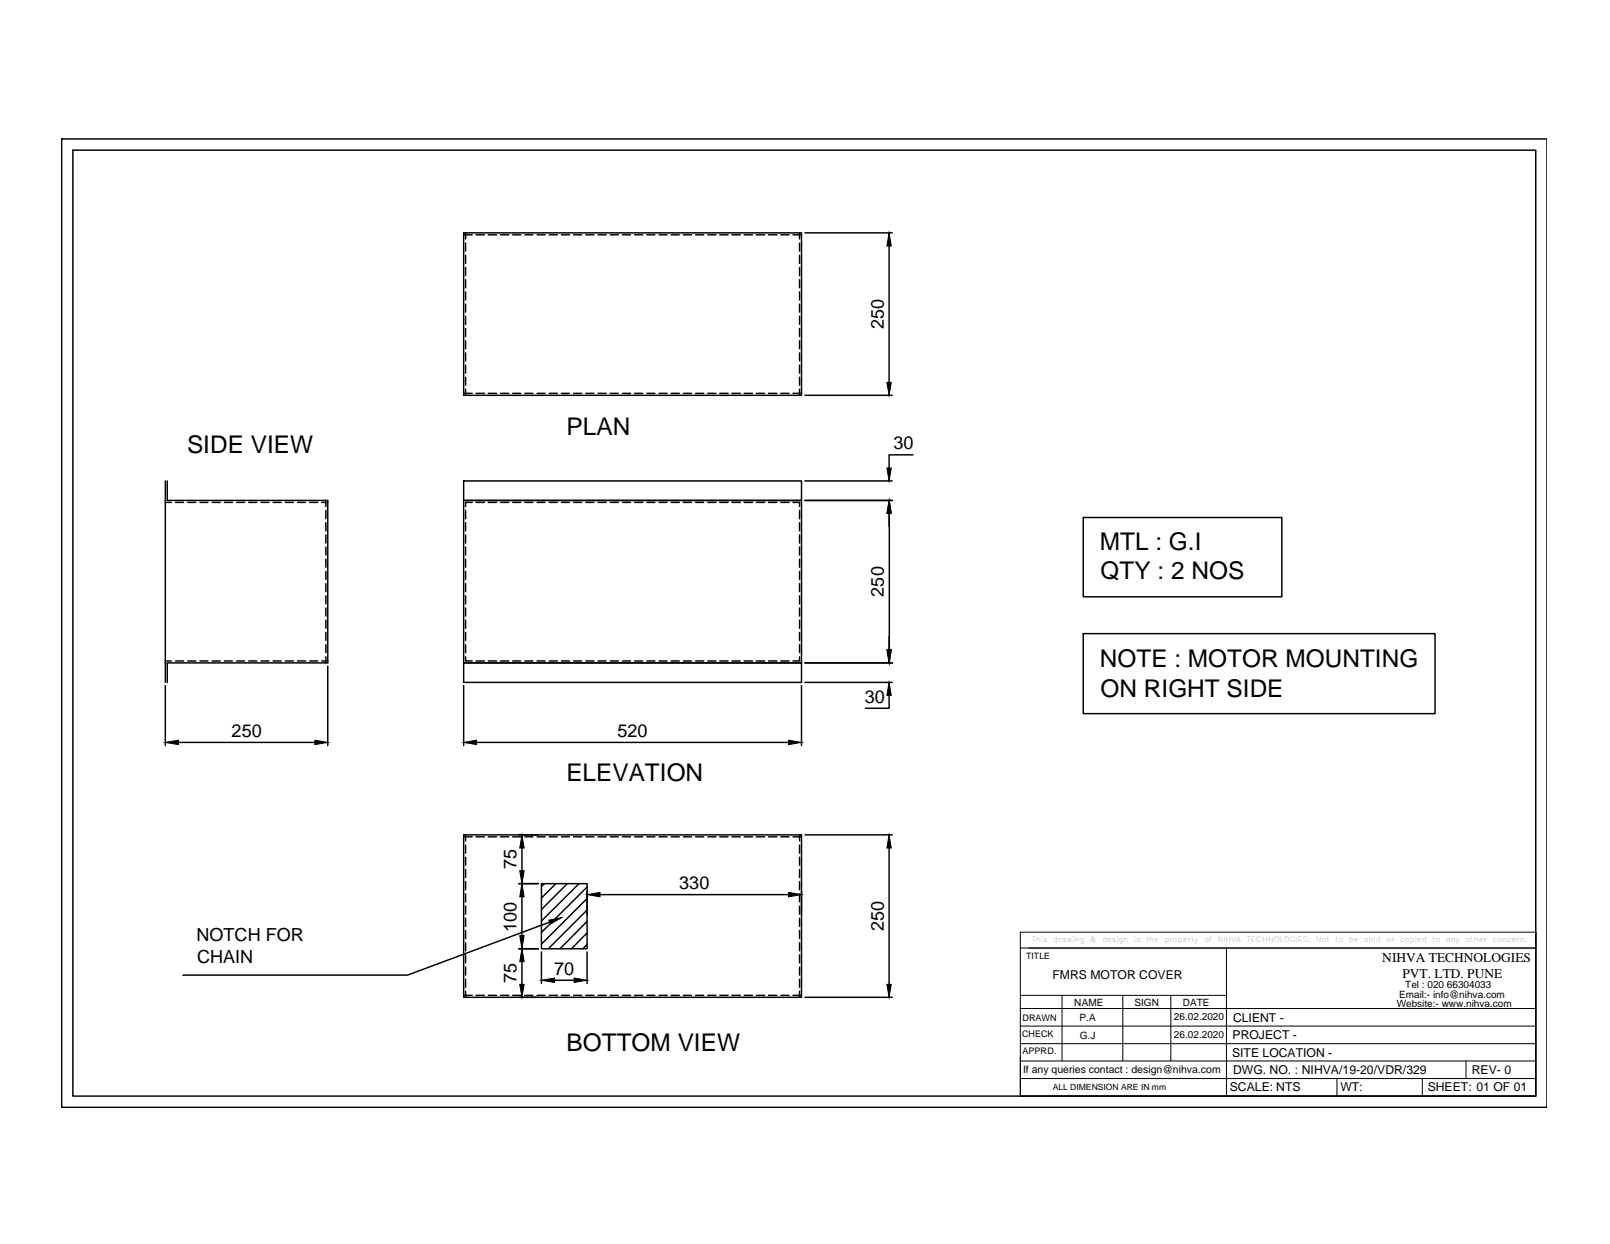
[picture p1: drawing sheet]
<svg xmlns="http://www.w3.org/2000/svg" width="279mm" height="216mm" viewBox="0 0 279 216" stroke-linecap="round" stroke-linejoin="round" font-family="sans-serif">
<!-- layer: 0 -->
<g fill="none" stroke="#000" stroke-width=".25">
<path d="M10.7 24.1h257.8v168.1h-257.8zM12.6 26.1h253.9v164.1h-253.9zM80.5 40.4h58.6v28.2h-58.6zM80.5 40.8h1.4M80.8 40.4v1.1M80.8 42.2v1.4M80.8 44.3v1.4M80.8 46.4v1.4M80.8 48.5v1.4M80.8 50.7v1.4M80.8 52.8v1.4M80.8 54.9v1.4"/>
<path d="M80.8 57v1.4M80.8 59.1v1.4M82.6 40.8h1.5M84.7 40.8h1.5M86.9 40.8h1.4M89 40.8h1.4M91.1 40.8h1.4M93.2 40.8h1.4M95.3 40.8h1.4M97.4 40.8h1.4M99.6 40.8h1.4M101.7 40.8h1.4"/>
<path d="M103.8 40.8h1.4M105.9 40.8h1.4M108 40.8h1.4M110.1 40.8h1.4M112.3 40.8h1.4M114.4 40.8h1.4M116.5 40.8h1.4M118.6 40.8h1.4M120.7 40.8h1.4M122.8 40.8h1.4M124.9 40.8h1.5M127 40.8h1.5"/>
<path d="M129.1 40.8h1.5M131.3 40.8h1.4M133.4 40.8h1.4M135.5 40.8h1.4M137.6 40.8h1.5M138.8 40.4v1.1M138.8 42.2v1.4M138.8 44.3v1.4M138.8 46.4v1.4M138.8 48.5v1.4M138.8 50.7v1.4M138.8 52.8v1.4"/>
<path d="M138.8 54.9v1.4M138.8 57v1.4M138.8 59.1v1.4M139.7 40.4h15.1M154.3 42.7v23.7M80.5 68.3h1.4M80.8 61.2v1.4M80.8 63.4v1.4M80.8 65.5v1.4M80.8 67.5v1.1M82.6 68.3h1.5M84.7 68.3h1.5"/>
<path d="M86.9 68.3h1.4M89 68.3h1.4M91.1 68.3h1.4M93.2 68.3h1.4M95.3 68.3h1.4M97.4 68.3h1.4M99.6 68.3h1.4M101.7 68.3h1.4M103.8 68.3h1.4M105.9 68.3h1.4M108 68.3h1.4M110.1 68.3h1.4"/>
<path d="M112.3 68.3h1.4M114.4 68.3h1.4M116.5 68.3h1.4M118.6 68.3h1.4M120.7 68.3h1.4M122.8 68.3h1.4M124.9 68.3h1.5M127 68.3h1.5M129.1 68.3h1.5M131.3 68.3h1.4M133.4 68.3h1.4M135.5 68.3h1.4"/>
<path d="M137.6 68.3h1.5M138.8 61.2v1.4M138.8 63.4v1.4M138.8 65.5v1.4M138.8 67.5v1.1M139.7 68.6h15.1M158.4 78.9h-4.1v2.3M28.7 87.2h1M28.7 83.5v34.9M29 83.5v3.4h27.9v28.1h-27.9v3.4M30.5 87.2h1.4M32.6 87.2h1.4"/>
<path d="M34.7 87.2h1.4M36.8 87.2h1.4M38.9 87.2h1.4M41 87.2h1.4M43.2 87.2h1.4M45.3 87.2h1.4M47.4 87.2h1.4M49.5 87.2h1.4M51.6 87.2h1.4M53.7 87.2h1.4M55.8 87.2h1.1M56.5 86.9v1"/>
<path d="M56.5 88.6v1.4M56.5 90.7v1.4M56.5 92.8v1.5M56.5 94.9v1.4M56.5 97.1v1.4M56.5 99.2v1.4M80.5 86.9h58.6v28.1h-58.6zM80.5 83.5h58.6v3.4h-58.6zM80.8 88.6v1.4M80.8 90.7v1.4M80.8 92.8v1.5M80.8 94.9v1.4"/>
<path d="M80.8 97.1v1.4M80.8 99.2v1.4M81.9 87.2h-1.1v.7M82.6 87.2h1.5M84.7 87.2h1.5M86.9 87.2h1.4M89 87.2h1.4M91.1 87.2h1.4M93.2 87.2h1.4M95.3 87.2h1.4M97.4 87.2h1.4M99.6 87.2h1.4"/>
<path d="M101.7 87.2h1.4M103.8 87.2h1.4M105.9 87.2h1.4M108 87.2h1.4M110.1 87.2h1.4M112.3 87.2h1.4M114.4 87.2h1.4M116.5 87.2h1.4M118.6 87.2h1.4M120.7 87.2h1.4M122.8 87.2h1.4M124.9 87.2h1.5"/>
<path d="M127 87.2h1.5M129.1 87.2h1.5M131.3 87.2h1.4M133.4 87.2h1.4M135.5 87.2h1.4M137.6 87.2h1.2v.7M138.8 88.6v1.4M138.8 90.7v1.4M138.8 92.8v1.5M138.8 94.9v1.4M138.8 97.1v1.4M138.8 99.2v1.4"/>
<path d="M139.7 86.9h15.2M139.7 83.5h15.1M154.3 89.1v2.2M154.3 89.1v23.7M188 89.8h34.4v13.8h-34.4zM28.7 114.7h1M28.7 119v10.4M30.5 114.7h1.4M32.6 114.7h1.4M34.7 114.7h1.4M36.8 114.7h1.4M38.9 114.7h1.4"/>
<path d="M41 114.7h1.4M43.2 114.7h1.4M45.3 114.7h1.4M47.4 114.7h1.4M49.5 114.7h1.4M51.6 114.7h1.4M53.7 114.7h1.4M55.8 114.7h1.1M56.5 101.3v1.4M56.5 103.4v1.4M56.5 105.5v1.4M56.5 107.6v1.4"/>
<path d="M56.5 109.8v1.4M56.5 111.9v1.4M56.5 114v1M56.9 115.6v13.8M80.5 115h58.6v3.4h-58.6zM80.5 119v10.4M80.8 114v.7h1.1M80.8 101.3v1.4M80.8 103.4v1.4M80.8 105.5v1.4M80.8 107.6v1.4M80.8 109.8v1.4"/>
<path d="M80.8 111.9v1.4M82.6 114.7h1.5M84.7 114.7h1.5M86.9 114.7h1.4M89 114.7h1.4M91.1 114.7h1.4M93.2 114.7h1.4M95.3 114.7h1.4M97.4 114.7h1.4M99.6 114.7h1.4M101.7 114.7h1.4M103.8 114.7h1.4"/>
<path d="M105.9 114.7h1.4M108 114.7h1.4M110.1 114.7h1.4M112.3 114.7h1.4M114.4 114.7h1.4M116.5 114.7h1.4M118.6 114.7h1.4M120.7 114.7h1.4M122.8 114.7h1.4M124.9 114.7h1.5M127 114.7h1.5M129.1 114.7h1.5"/>
<path d="M131.3 114.7h1.4M133.4 114.7h1.4M135.5 114.7h1.4M138.8 114v.7h-1.2M138.8 101.3v1.4M138.8 103.4v1.4M138.8 105.5v1.4M138.8 107.6v1.4M138.8 109.8v1.4M138.8 111.9v1.4M139.1 119v10.4M139.7 115h15.2"/>
<path d="M139.7 118.4h15.1M154.3 110.5v2.3M188 110h61v13.9h-61zM31 128.8h23.6M82.7 128.8h54.1M154.3 120.7v2.2h-4.1M80.5 144.9h58.6v28.2h-58.6zM80.5 145.2h1.4M80.8 144.9v1.1M80.8 146.7v1.4M80.8 148.8v1.4M80.8 150.9v1.4"/>
<path d="M80.8 153v1.4M80.8 155.1v1.4M80.8 157.3v1.4M80.8 159.4v1.4M82.6 145.2h1.5M84.7 145.2h1.5M86.9 145.2h1.4M89 145.2h1.4M90 153.4h3.4M90.6 147.2v3.9M90.6 155.6v6.8M91.1 145.2h1.4"/>
<path d="M93.2 145.2h1.4M94 153.4h7.9v11.3h-7.9zM94.5 153.4l-.5 .5M95.3 145.2h1.4M96.5 153.4l-2.5 2.5M97.4 145.2h1.4M98.5 153.4l-4.5 4.4M99.6 145.2h1.4M100.5 153.4l-6.5 6.4M101.7 145.2h1.4M101.9 154l-7.9 7.8M101.9 155.9l-7.9 8"/>
<path d="M101.9 157.9l-6.7 6.8M101.9 159.9l-4.7 4.8M101.9 154.7v4M103.8 145.2h1.4M104.1 155.3h32.7M105.9 145.2h1.4M108 145.2h1.4M110.1 145.2h1.4M112.3 145.2h1.4M114.4 145.2h1.4M116.5 145.2h1.4M118.6 145.2h1.4"/>
<path d="M120.7 145.2h1.4M122.8 145.2h1.4M124.9 145.2h1.5M127 145.2h1.5M129.1 145.2h1.5M131.3 145.2h1.4M133.4 145.2h1.4M135.5 145.2h1.4M137.6 145.2h1.5M138.8 144.9v1.1M138.8 146.7v1.4M138.8 148.8v1.4"/>
<path d="M138.8 150.9v1.4M138.8 153v1.4M138.8 155.1v1.4M138.8 157.3v1.4M138.8 159.4v1.4M139.7 144.9h15.1M154.3 147.2v23.6M80.5 172.7h1.4M80.8 161.5v1.4M80.8 163.6v1.4M80.8 165.7v1.4M80.8 167.8v1.4"/>
<path d="M80.8 170v1.4M80.8 172v1.1M82.6 172.7h1.5M84.7 172.7h1.5M86.9 172.7h1.4M89 172.7h1.4M90 164.7h3.4M90.6 166.9v3.9M91.1 172.7h1.4M93.2 172.7h1.4M94 165.2v5.5M95.3 172.7h1.4"/>
<path d="M95.4 160l-24.7 9.2h-39M96.3 170.1h3.3M97.4 172.7h1.4M99.6 172.7h1.4M101.7 172.7h1.4M101.9 161.9l-2.7 2.8M101.9 163.9l-.7 .8M101.9 165.2v5.5M103.8 172.7h1.4M105.9 172.7h1.4M108 172.7h1.4M110.1 172.7h1.4"/>
<path d="M112.3 172.7h1.4M114.4 172.7h1.4M116.5 172.7h1.4M118.6 172.7h1.4M120.7 172.7h1.4M122.8 172.7h1.4M124.9 172.7h1.5M127 172.7h1.5M129.1 172.7h1.5M131.3 172.7h1.4M133.4 172.7h1.4M135.5 172.7h1.4"/>
<path d="M137.6 172.7h1.5M138.8 161.5v1.4M138.8 163.6v1.4M138.8 165.7v1.4M138.8 167.8v1.4M138.8 170v1.4M138.8 172v1.1M139.7 173.1h15.1M266.5 161.8v28.4h-89.4"/>
</g>
<g fill="#000" stroke="#000" stroke-width=".17">
<path d="M154.3 40.4l.4 2.3h-.8zM153.9 66.4h.8l-.4 2.2zM154.3 86.9l.4 2.2h-.8zM153.9 81.2h.8l-.4 2.3zM154.3 86.9l.4 2.2h-.7zM153.9 112.8h.8l-.4 2.2zM154 112.8h.7l-.4 2.2zM28.7 128.8l2.3-.3v.7zM54.6 128.5l2.3 .3-2.3 .4zM80.5 128.8l2.2-.3v.7zM136.8 128.5l2.3 .3-2.3 .4zM154.3 118.4l.4 2.3h-.8z"/>
<path d="M90.6 153.4l.4 2.2h-.8zM90.2 151.1h.8l-.4 2.3zM90.6 144.9l.4 2.3h-.8zM95.2 159.7l2.3-.5-2 1.2zM101.9 155.3l2.2-.4v.7zM136.8 154.9l2.3 .4-2.3 .3zM154.3 144.9l.4 2.3h-.8zM90.2 162.4h.8l-.4 2.3zM90.6 164.7l.4 2.2h-.8zM90.2 170.8h.8l-.4 2.3zM94 170.1l2.3-.4v.8zM99.6 169.7l2.3 .4-2.3 .4z"/>
<path d="M153.9 170.8h.8l-.4 2.3z"/>
</g>
<g fill="none" stroke="#000" stroke-width=".17">
<path d="M177.1 161.8h89.4v2.7h-89.4zM177.1 178.1h89.4M177.1 175h89.4M177.1 164.5v25.7M177.1 172.7h35.7M178.6 164.5h87.9M184.3 172.7v11.4M194.8 172.7v11.4M203.2 172.7v11.4M212.8 164.5v25.7M177.1 184.1h89.4M177.1 181.1h89.4"/>
<path d="M177.1 187.2h89.4M232 187.2v3M246.8 187.2v3M254.4 184.1v3.1"/>
</g>
<g font-size="4.2">
<text x="98.3" y="75.5">PLAN</text>
<text x="32.5" y="78.6">SIDE VIEW</text>
<text x="190.9" y="95.4">MTL : G.I</text>
<text x="191" y="100.5">QTY : 2 NOS</text>
<text x="190.9" y="115.8">NOTE : MOTOR MOUNTING</text>
<text x="191" y="120.9">ON RIGHT SIDE</text>
<text x="98.3" y="135.6">ELEVATION</text>
<text x="98.3" y="182.4">BOTTOM VIEW</text>
</g>
<g font-size="3.1">
<text x="153.4" y="57.1" transform="rotate(-90 153.4 57.1)">250</text>
<text x="155.1" y="78">30</text>
<text x="153.4" y="103.5" transform="rotate(-90 153.4 103.5)">250</text>
<text x="150.1" y="122">30</text>
<text x="40.2" y="127.9">250</text>
<text x="107.2" y="127.9">520</text>
<text x="89.6" y="150.9" transform="rotate(-90 89.6 150.9)">75</text>
<text x="117.9" y="154.3">330</text>
<text x="89.6" y="161.7" transform="rotate(-90 89.6 161.7)">100</text>
<text x="153.4" y="161.6" transform="rotate(-90 153.4 161.6)">250</text>
<text x="34.1" y="163.3">NOTCH FOR</text>
<text x="34.2" y="167.1">CHAIN</text>
<text x="89.6" y="170.6" transform="rotate(-90 89.6 170.6)">75</text>
<text x="96.2" y="169.1">70</text>
</g>
<g font-size="2.3">
<text x="239.9" y="167">NIHVA TECHNOLOGIES</text>
<text x="243.4" y="169.7">PVT. LTD. PUNE</text>
</g>
<g font-size="2.1">
<text x="182.7" y="169.8">FMRS MOTOR COVER</text>
<text x="214" y="177.3">CLIENT -</text>
<text x="213.8" y="183.4">SITE LOCATION -</text>
<text x="213.9" y="180.3">PROJECT -</text>
<text x="213.4" y="189.4">SCALE: NTS</text>
<text x="214" y="186.4">DWG. NO. : NIHVA/19-20/VDR/329</text>
<text x="232.6" y="189.4">WT:</text>
<text x="247.8" y="189.4">SHEET: 01 OF 01</text>
<text x="255.4" y="186.4">REV- 0</text>
</g>
<text font-size="1.8" x="177.5" y="186.2">If any queries contact : design@nihva.com</text>
<g font-size="1.7">
<text x="242.8" y="173.2">Email:- info@nihva.com</text>
<text x="243.9" y="171.4">Tel : 020 66304033</text>
<text x="186.4" y="174.6">NAME</text>
<text x="187.4" y="177.2">P.A</text>
<text x="196.9" y="174.6">SIGN</text>
<text x="203.7" y="176.9">26.02.2020</text>
<text x="205.3" y="174.6">DATE</text>
<text x="242.4" y="174.8">Website:- www.nihva.com</text>
<text x="187.4" y="180.2">G.J</text>
<text x="203.7" y="180.2">26.02.2020</text>
</g>
<g font-size="1.6">
<text x="177.4" y="179.9">CHECK</text>
<text x="177.4" y="177.2">DRAWN</text>
<text x="177.4" y="182.9">APPRD.</text>
</g>
<g font-size="1.5">
<text x="178.1" y="166.5">TITLE</text>
<text x="182.7" y="189.2">ALL DIMENSION ARE IN mm</text>
</g>
<g font-size="1.3">
<text x="179.1" y="163.5">This</text>
<text x="182.8" y="163.5">drawing</text>
<text x="189.1" y="163.5">&amp;</text>
<text x="191.3" y="163.5">design</text>
<text x="196.8" y="163.5">is</text>
<text x="198.9" y="163.5">the</text>
<text x="202.1" y="163.5">property</text>
<text x="208.9" y="163.5">of</text>
<text x="211.3" y="163.5">NIHVA</text>
<text x="216.3" y="163.5">TECHNOLOGIES.</text>
<text x="228.3" y="163.5">Not</text>
<text x="231.7" y="163.5">to</text>
<text x="234.1" y="163.5">be</text>
<text x="236.7" y="163.5">sold</text>
<text x="240.6" y="163.5">or</text>
<text x="243" y="163.5">copied</text>
<text x="248.5" y="163.5">to</text>
<text x="250.9" y="163.5">any</text>
<text x="254.3" y="163.5">other</text>
<text x="259" y="163.5">concern.</text>
</g>
</svg>
